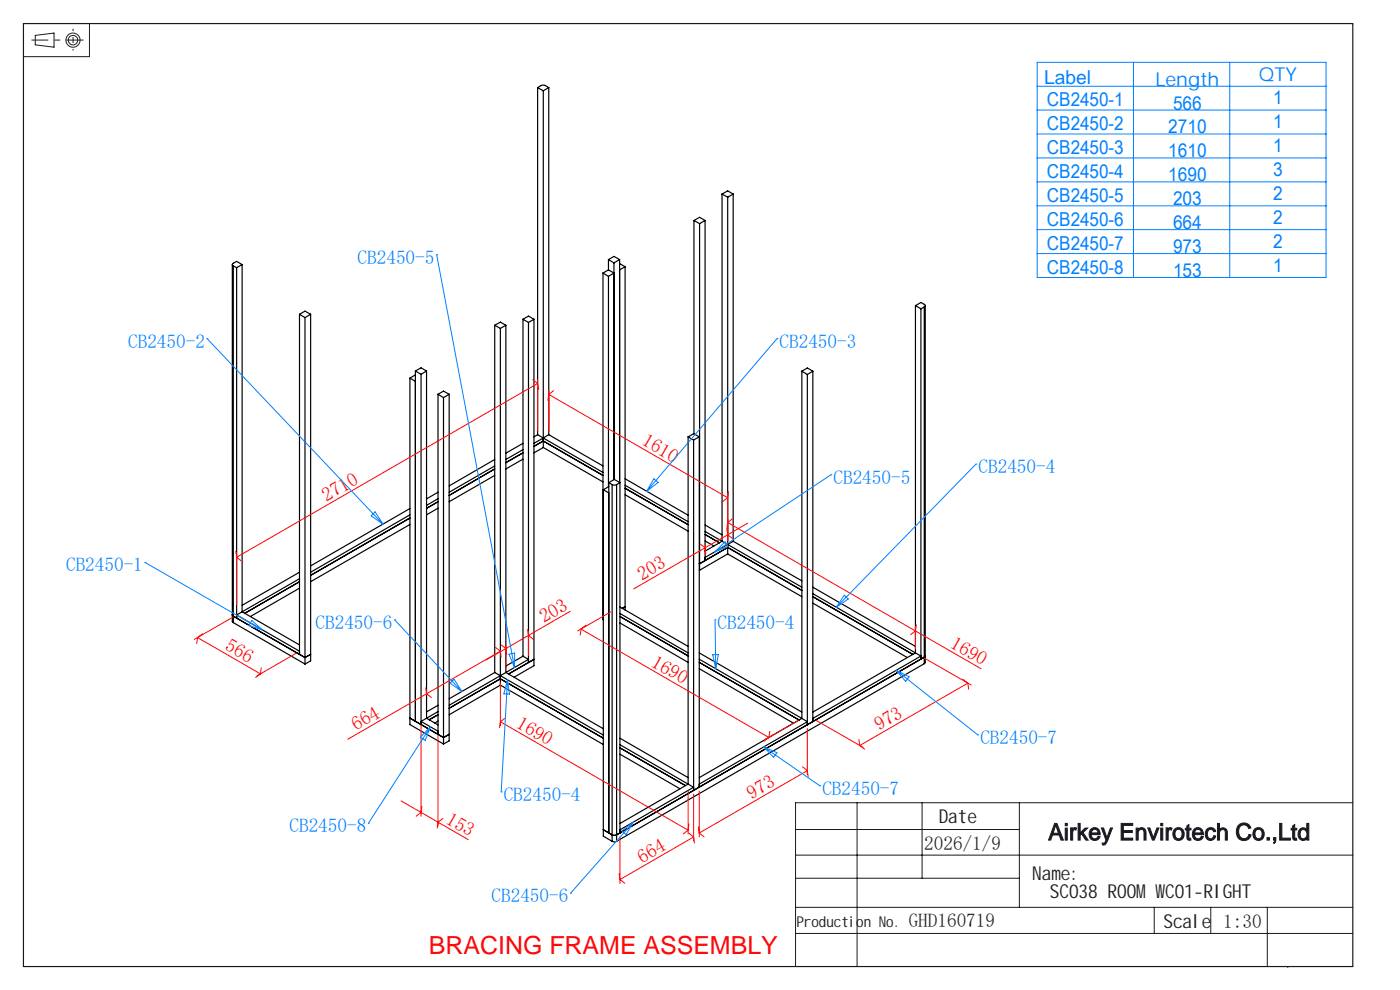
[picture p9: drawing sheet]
<svg xmlns="http://www.w3.org/2000/svg" width="297mm" height="210mm" viewBox="0 0 297 210" stroke-linecap="round" stroke-linejoin="round" font-family="sans-serif">
<g fill="none" stroke="#000" stroke-width=".25">
<path d="M114.1 18.6l.9-.5h.6l.8 .5M114.1 18.6v73.6M114.1 18.6l1.2 .7M115.3 19.3v75.6M116.4 18.6l-1.1 .7M116.4 18.6v73.6M49.3 56.1v75.7l.2 .3M49.5 56.4l.7 .4M49.5 56.4v75.7M50.2 56.8v74.3l-.7-.4M51.4 56.1l-1.2-.7-.9 .6v.3l.2 .1M51.4 56.1v73.7l12.1 7"/>
<path d="M51.4 56.1l-1.2 .7M127.9 57.9l1.2 .7M127.9 57.9l.1 73.6M129.1 57.2l-1.2 .7M129.1 57.2l1.1 .7-1.1 .7M129.1 55.1v2.1M129.1 58.6v44.6M129.1 55.1l1.1 .7M129.1 55.1l1.1-.7 1.2 .7M130.2 55.8v45.9M131.4 55.1v47.2M131.4 55.9l1.2 .7"/>
<path d="M131.4 55.1l-1.2 .7M132.6 56.6l-1.2 .6M132.6 56.6v72.8M147.2 46.8v45.2M147.2 46.8l1.2 .6M147.2 46.8l1.2-.7 1.2 .7M148.4 47.4v73.6M149.6 46.8l-1.2 .6M149.6 46.8v72.1l-1.2 .7M153.2 41.2l1.2-.7 1.1 .7M153.2 41.2l1.2 .6M153.2 41.2v73.6"/>
<path d="M154.4 41.8v75.7M155.5 41.2l-1.1 .6M155.5 41.2v73.6M63.5 66.7l1.2 .7M63.5 66.7l1.2-.7 1.2 .7M63.5 66.7v72.1M64.7 67.4v73.5M65.9 66.7l-1.2 .7M65.9 66.7v73.5l-1.2 .7M88.1 78.7v74.3M88.1 79.5l-1.1 .7M88.1 78.7l1.2-.7 1.2 .7"/>
<path d="M88.1 78.7l1.2 .7M89.3 79.4v74.3l-1.2-.7M90.5 78.7l-1.2 .7M90.5 78.7v73.7M105 69l1.2 .7M105 69l1.2-.7 1.1 .7M105 69v73.7M106.2 69.7v75.6M107.3 69l-1.1 .7M107.3 69v73.7M110.9 67.7v71.5M110.9 67.7l1.2 .7"/>
<path d="M110.9 67.7l1.2-.6 1.2 .6M112.1 68.4v72.1M113.3 67.7l-1.2 .7M113.3 67.7v73.5l-4.2 2.4M170.1 78.7l1.2-.6 1.1 .6M170.1 78.7l1.2 .7M170.1 78.7v73.7M171.3 79.4v74.3l1.1-.6M172.4 78.7v74.4M172.4 78.7l-1.1 .7M194.2 64.8l1.2-.6 .9 .5v.2l-.2 .2M194.2 64.8v73.7l-21.8 12.6"/>
<path d="M194.2 64.8l1.2 .7M195.4 65.5v74.3M196.1 65.1l-.7 .4M196.1 65.1v75.7M196.3 64.8v75.8l-.2 .2M87 80.2v73.5l7.1 4.1M87 80.2l1.1 .7M92.9 83.6l1.2-.6 1.2 .6M92.9 83.6l1.2 .7M92.9 83.6v72.2M94.1 84.3v73.5M95.3 83.6l-1.2 .7"/>
<path d="M95.3 83.6v73.6l-1.2 .6M105 98.8l-9.7 5.6M105 99.5l-9.7 5.6M105 97.5l-9.7 5.6M110.9 95.4l-3.6 2.1M110.9 96.1l-3.6 2M110.9 94l-3.6 2.1M110.9 97.4l-3.6 2.1M113.3 94.7l2-1.2 12.6 7.4M114.1 92.2l1.2 .7M114.1 92.2l-.8 .5M115.3 92.9l12.6 7.3"/>
<path d="M115.3 92.9l-2 1.1M115.3 94.9l12.6 7.3M115.3 94.9l-2 1.2M116.4 92.2l11.5 6.6M116.4 92.2l-1.1 .7M146 92.7v73.6l-14.5 8.4M146 92.7l1.1 .6M146 92.7l1.1-.7 1.2 .7M147.1 93.3v74.4M148.3 92.7v74.3l-1.2 .7M148.3 92.7l-1.2 .6M87 109.2l-21.1 12.2"/>
<path d="M87 109.9l-21.1 12.2M87 107.9l-21.1 12.1M87 111.3l-21.1 12.1M92.9 105.8l-2.4 1.4M92.9 106.4l-2.4 1.4M92.9 104.4l-2.4 1.4M92.9 107.8l-2.4 1.4M105 100.9l-9.7 5.5M128 103.9v73.5l1.9 1.1M128 103.9l1.2 .7M129.2 102.4v74.3M129.2 103.2l-1.2 .7"/>
<path d="M129.2 102.4l1.1-.7 1.2 .7M129.2 102.4l.7 .4M129.9 102.8h.9M129.9 102.8v75.7M130.8 102.8v75.7M131.5 102.4v74.3M131.5 102.4l-.7 .4M132.6 102.9l13.4 7.8M132.6 103.6l13.4 7.7M132.6 101.6l13.4 7.7M132.6 104.9l13.4 7.8M148.3 119.5l.1 .1"/>
<path d="M148.4 119.6l6-3.5 15.7 9.1M149.6 112.7l3.6 2.1M149.6 113.4l3 1.7M149.6 111.4l3.6 2M149.6 114.8l1.8 1M153.2 114.8l16.9 9.8M153.2 114.8l-3.6 2.1M154.4 117.5l15.7 9.1M154.4 117.5l-6 3.5M155.5 114.8l14.6 8.4M155.5 114.8l-5.9 3.4M49.3 130.4l.2 .3"/>
<path d="M49.5 130.7l15.2 8.8 1.2-.7M49.5 132.1l15.2 8.8M63.5 122.8l-13.3 7.6 13.3 7.7M63.5 123.4l-11.6 6.7M63.5 121.4l-12.1 7M63.5 124.8l-10.4 6M110.9 139.2l1.2 .7-4.8 2.8M110.9 139.2l-3.6 2.1M113.3 139.9l-5.4 3.1M127.9 130.1h.1M131.5 128.8l14.5 8.3M131.5 130.1l14.5 8.4"/>
<path d="M131.5 130.8l14.5 8.3M131.5 132.1l14.5 8.4M132.6 128.7l-.6 .3M148.3 138.5l21.8 12.6M148.3 139.8l21.8 12.6M148.3 120.9l.1 .1M172.4 125.9l23 13.3-23 13.2M172.4 124.6l21.8 12.5M172.4 126.6l21.2 12.2M172.4 127.9l20.1 11.6M195.4 139.8l-23 13.3M196.1 139.4l-65.3 37.7"/>
<path d="M196.1 139.4l-.7 .4M196.3 139.1l-.2 .3M88.1 153l-1.1-.7 7.1 4.1 1.2-.6M90.5 152.4l2.4 1.4M90.5 152.4l-1.2 .6 3.6 2.1M92.9 150.9l-2.4 1.5M92.9 151.6l-1.8 1.1M92.9 149.6l-2.4 1.4M92.9 153l-.6 .4M95.3 150.2l10.9-6.2 21.8 12.6M105 142.7l1.2 .6M105 142.7l-9.7 5.5"/>
<path d="M106.2 143.3l21.8 12.6M106.2 143.3l-10.9 6.3M106.2 145.3l21.8 12.6M106.2 145.3l-10.9 6.3M107.3 142.7l20.7 11.9M107.3 142.7l-1.1 .6M131.5 158l15.6 9-15.6 9M131.5 158.6l13.9 8M131.5 156.6l14.5 8.4M131.5 160l12.8 7.3M148.3 140.5l21.2 12.2M148.3 141.8l20 11.6"/>
<path d="M170.1 152.4l1.2 .7-23 13.2M170.1 152.4l-21.8 12.6M196.1 140.8l-65.3 37.7M129.2 176.7l-1.2-.7 1.9 1.1M129.2 176.7l.7 .4M129.9 177.1h.9M129.9 178.5h.9M131.5 176.7l-.7 .4M147.1 167.7l-15.6 9"/>
</g>
<g fill="none" stroke="#191924" stroke-width=".21">
<path d="M7.5 7.5l4-.5v3l-4-.5zM19 5v7h-14M168.8 176h47.5M181.8 170.3v34.7M195.6 170.3v16M216.3 170.3v22.2M287 170.3h-118.2v34.7M168.8 198h118.2M168.8 181.4h118.3M168.8 186.3h47.5M168.8 192.5h118.2M244.9 192.5v5.5"/>
<path d="M256.9 192.5v5.5M268.9 192.5v12.5M273.2 205v.2"/>
<circle cx="15.5" cy="8.5" r="1.01"/>
<circle cx="15.5" cy="8.5" r="1.5"/>
</g>
<path d="M15.5 6.1v4.6" fill="none" stroke="#191924" stroke-width=".21" stroke-dasharray="30.5 1.3 1.3 1.3" stroke-dashoffset="30" stroke-linecap="butt"/>
<path d="M17.7 8.5h-11" fill="none" stroke="#191924" stroke-width=".21" stroke-dasharray="30.5 1.3 1.3 1.3" stroke-dashoffset="26.8" stroke-linecap="butt"/>
<g fill="none" stroke="#0080ff" stroke-width=".21">
<path d="M220 13.2h61.3v45.7h-61.3zM220 18.3h61.3M240.5 13.2v45.7M260.9 13.2v45.7M220 23.3h61.3M220 28.4h61.3M220 33.5h61.3M220 38.6h61.3M92.6 54h.1M92.6 54l16.5 87.6M220 43.7h61.3M220 48.7h61.3"/>
<path d="M220 53.8h61.3M43.9 71.8h.1M43.9 71.8l37.3 39.4M164.9 71.8h.1M164.9 71.8l-27.7 32.4M207 98.5h.1M207 98.5l-29.6 30.3M30.8 119.3h.1M30.8 119.3l24.9 14.4M78.7 109.4l.9-.8 1.6 2.6zM138.7 101.6l.9 .7-2.4 1.9zM151.6 117.1l2.2-2.2 .6 1z"/>
<path d="M176.3 100.7h.1M176.3 100.7l-24.7 16.4M53.4 131.6l2.3 2.1-2.9-1zM83.7 131.5h.1M83.7 131.5l14.3 15.2M108 138.8l1.2-.3-.1 3.1zM151.2 138.9l1.2-.1-.6 3.1zM151.7 131.5h.1M151.7 131.5l.1 10.4M179.1 126.3l.9 .8-2.6 1.7zM91.3 154.2l-13.1 20.4M91.3 154.2l-1.1 2.8-1-.6z"/>
<path d="M95.5 144.9l.8-.8 1.7 2.6zM107.7 144.2l-1.4 23.8M107.7 144.2l.4 3h-1.2zM162 158.4l11.9 8.3M162 158.4l2.8 1.3-.7 .9zM190.1 142.2l17.3 13.7M190.1 142.2l2.8 1.4-.8 .9zM207.4 155.9h.1M78.2 174.6h.1M106.3 168h.1M131.9 176.2l2.5-1.8-1.6 2.6zM134.4 174.4l-13.4 15.1"/>
<path d="M173.9 166.7h.1M121 189.5h.1"/>
</g>
<g fill="none" stroke="#f00" stroke-width=".21">
<path d="M113 80.5l1.1 .8M114.1 80.5v10.9M114.1 81.3l-63.9 36.9M114.1 81.3l.1 1.3M116.4 82.9v8.5M116.4 83.7l38 21.9M116.4 83.7l-.2 1.2M117.4 82.9l-1 .8M50 116.9l.2 1.3M50.2 117.4v10.9M50.2 118.2l1 .8M148.6 115.4l1 .8 .2 1.3"/>
<path d="M149.6 115.4v2M154.4 104.8v9.9M154.4 105.6l-1 .8M154.4 113.4l-20 11.5M154.4 110.8l-.2 1.3 .2 1.3M154.4 113.4l1 .8M154.4 110.8l53.7 31M154.6 104.3l-.2 1.3M155.4 110l-1 .8M158.6 111l-4.2 2.4M41.9 135.2l13.3 7.7M41.9 135.2l-.2 1.3"/>
<path d="M42.9 134.4l-1 .8M49.5 130.9l-8.3 4.7M62.8 138.6l-8.3 4.8M105.1 137.3l1.1 .8M106.2 138.1l-32.4 18.7M106.2 138.1l.1 1.3M106.3 136.8l1 .8M107.3 136.8v5M107.3 137.6l-4.2 2.4M107.3 137.6l.2 1.2M111.9 133.5l.2 1.3 1 .8M112.1 134v5.1"/>
<path d="M121 129.7l-13.7 7.9M123.3 133.4l39.8 23M123.3 133.4l-.2 1.3M124.3 132.6l-1 .8M129.5 129.8l-6.9 4M194.2 133v4.7M194.4 132.5l-.2 1.3-1 .8M196.1 139.6l9.9 5.7M55.2 142.9l-1 .8M55.4 141.7l-.2 1.2M89.3 153.9v19.2M90.3 145.9l.2 1.3 1 .7"/>
<path d="M92.9 156v19.2M106.2 144.8v9.1M106.2 153.1l39.8 23M106.2 153.1l-.2 1.3M107.2 152.3l-1 .8M163.1 156.4l-1 .8M163.3 155.1l-.2 1.3M169.4 152.8l-7 4M171.3 154.5v9.8M173.1 152.8l10 5.7M182.2 156.9l.2 1.2M182.4 158.1l1 .8"/>
<path d="M204.3 144.1l1 .8M205.3 144.9l-22.9 13.2M205.3 144.9l.2 1.3M85.1 169.9l4.2 2.4M89.3 172.3l10 5.8M89.3 172.3l-1 .8M89.5 171.1l-.2 1.2M93.9 173.6l-1 .8-.2 1.3M131.5 177.5v9.9M146 167.8v9.1M146 176.1l-1 .8M146.1 176.7l1 .8"/>
<path d="M146.2 174.8l-.2 1.3M147.1 168.5v9.9M147.1 177.5l-15.6 9.1M147.1 177.5l.2 1.3M148.2 175.4l.1 1.3M148.3 167.8v9.7M148.3 176.7l1.1 .8M170.3 162.7l1 .8M171.3 163.5l-23 13.2M171.3 163.5l.1 1.2M131.3 185.3l.2 1.3M131.5 186.6l1 .8"/>
</g>
<path d="M5 5h282v200h-282z" fill="none" stroke="#191924" stroke-width=".25"/>
<text font-size="5.3" fill="#f00" x="91" y="202.4">BRACING FRAME ASSEMBLY</text>
<text font-size="4.9" fill="#191924" x="222.4" y="178.2">Airkey Envirotech Co.,Ltd</text>
<g font-size="4.1" fill="#0080ff">
<text x="221.5" y="17.8">Label</text>
<text x="267.1" y="17.2">QTY</text>
<text x="222.1" y="22.5">CB2450-1</text>
<text x="245.1" y="18.3">Length</text>
<text x="248.8" y="23.2">566</text>
<text x="270.1" y="22.2">1</text>
<text x="222.1" y="27.6">CB2450-2</text>
<text x="247.8" y="28.3">2710</text>
<text x="270.1" y="27.2">1</text>
<text x="222.1" y="32.7">CB2450-3</text>
<text x="247.8" y="33.4">1610</text>
<text x="270.1" y="32.3">1</text>
<text x="222.1" y="37.7">CB2450-4</text>
<text x="247.8" y="38.5">1690</text>
<text x="270.1" y="37.4">3</text>
<text x="222.1" y="42.8">CB2450-5</text>
<text x="222.1" y="47.9">CB2450-6</text>
<text x="248.8" y="43.5">203</text>
<text x="270.1" y="42.5">2</text>
<text x="270.1" y="47.5">2</text>
<text x="222.1" y="53">CB2450-7</text>
<text x="248.8" y="48.6">664</text>
<text x="248.8" y="53.7">973</text>
<text x="270.1" y="52.6">2</text>
<text x="75.9" y="56">CB2450-5</text>
<text x="222.1" y="58">CB2450-8</text>
<text x="248.8" y="58.8">153</text>
<text x="270.1" y="57.7">1</text>
<text x="27.2" y="73.7">CB2450-2</text>
<text x="165.4" y="73.7">CB2450-3</text>
<text x="207.6" y="100.4">CB2450-4</text>
<text x="176.8" y="102.6">CB2450-5</text>
<text x="14" y="121.2">CB2450-1</text>
<text x="66.9" y="133.4">CB2450-6</text>
<text x="152.2" y="133.4">CB2450-4</text>
<text x="208" y="157.8">CB2450-7</text>
<text x="106.9" y="169.9">CB2450-4</text>
<text x="174.5" y="168.6">CB2450-7</text>
<text x="61.4" y="176.6">CB2450-8</text>
<text x="104.3" y="191.4">CB2450-6</text>
</g>
<g font-size="4.1" fill="#f00">
<text x="135.9" y="94.2" transform="rotate(30 135.9 94.2)">1610</text>
<text x="69.3" y="106.5" transform="rotate(-30 69.3 106.5)">2710</text>
<text x="136.2" y="123.2" transform="rotate(-30 136.2 123.2)">203</text>
<text x="47.5" y="137.8" transform="rotate(30 47.5 137.8)">566</text>
<text x="115.4" y="132.2" transform="rotate(-30 115.4 132.2)">203</text>
<text x="201.3" y="137.3" transform="rotate(30 201.3 137.3)">1690</text>
<text x="137.9" y="141.2" transform="rotate(30 137.9 141.2)">1690</text>
<text x="75.6" y="155.1" transform="rotate(-30 75.6 155.1)">664</text>
<text x="109.3" y="154.2" transform="rotate(30 109.3 154.2)">1690</text>
<text x="186.5" y="155.1" transform="rotate(-30 186.5 155.1)">973</text>
<text x="159.4" y="169.6" transform="rotate(-30 159.4 169.6)">973</text>
<text x="94.4" y="174.5" transform="rotate(30 94.4 174.5)">153</text>
<text x="136.2" y="183.2" transform="rotate(-30 136.2 183.2)">664</text>
</g>
<g font-size="4.1" fill="#191924">
<text x="199.1" y="174.5">Date</text>
<text x="196.1" y="180.3">2026/1/9</text>
<text x="219" y="186.6">Name:</text>
<text x="222.7" y="190.6">SC038 ROOMW</text>
<text x="247.2" y="190.6">C01-RIGHT</text>
<text x="192.8" y="196.7">GHD160719</text>
<text x="246.8" y="196.8">Scale</text>
<text x="259.5" y="196.8">1:30</text>
</g>
<text font-size="3.2" fill="#191924" x="169" y="196.7">Production No.</text>
</svg>
